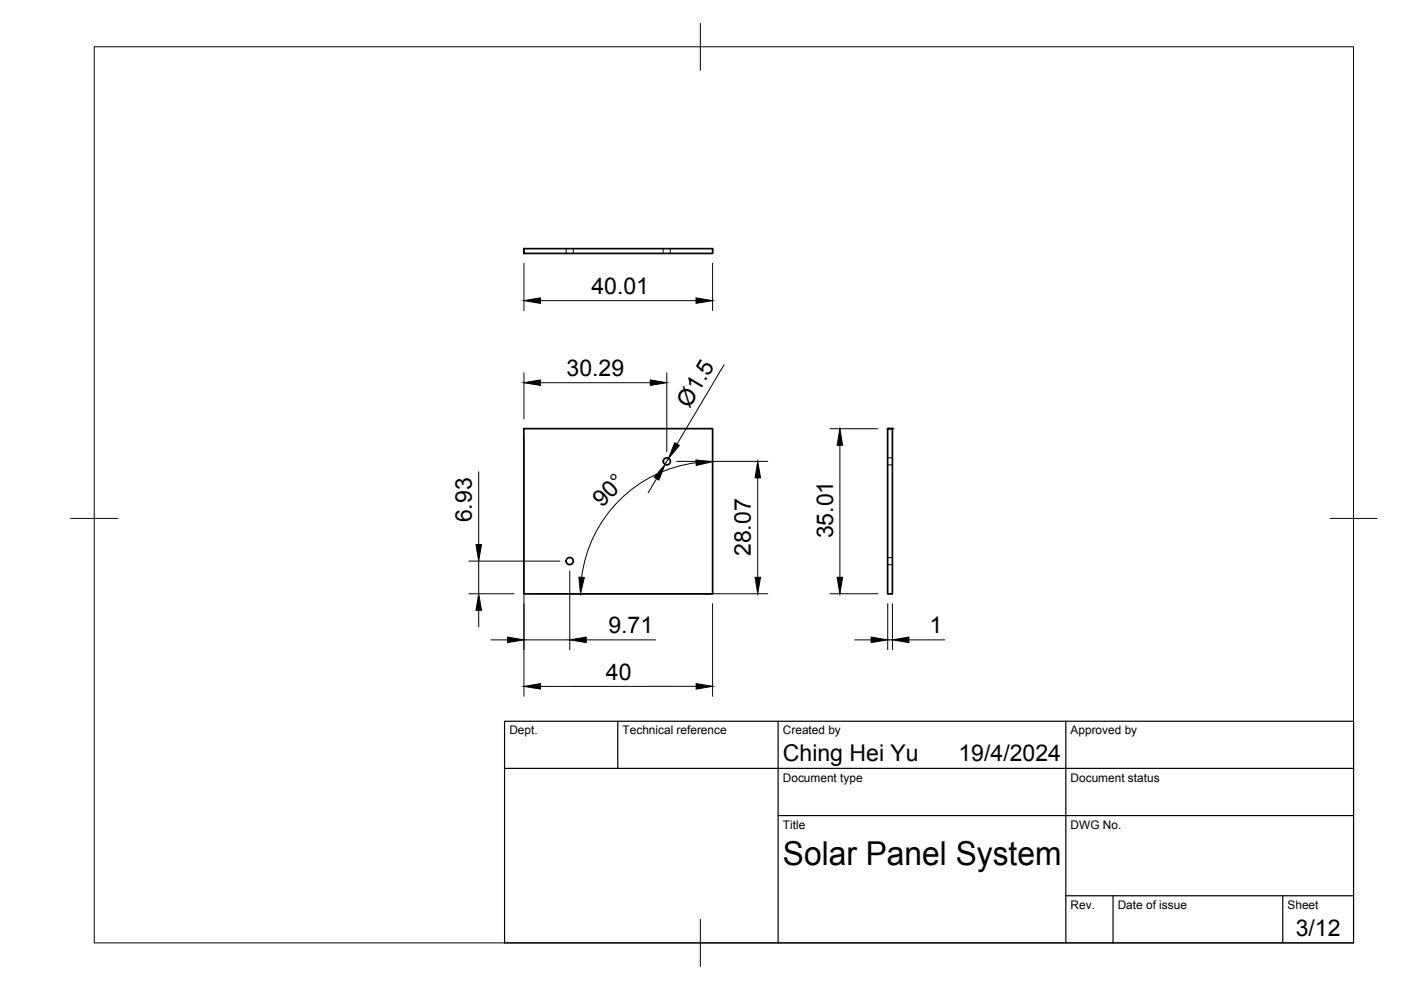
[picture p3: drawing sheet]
<svg xmlns="http://www.w3.org/2000/svg" width="297mm" height="210mm" viewBox="0 0 297 210" stroke-linecap="round" stroke-linejoin="round" font-family="sans-serif">
<!-- layer: Visible -->
<g fill="none" stroke="#000" stroke-width=".36">
<path d="M111.1 52.7h40v1h-40zM111.1 52.7v1M111.1 90.9h40v35h-40zM188.2 90.9h1v35h-1zM188.2 90.9h1"/>
<circle cx="141.4" cy="97.8" r=".75"/>
<circle cx="120.8" cy="119" r=".75"/>
</g>
<!-- layer: Hidden -->
<path d="M120 52.7v1M121.5 52.7v1M140.6 52.7v1M142.1 52.7v1M151.1 52.7v1M188.2 97.1h1M188.2 98.6h1M188.2 118.2h1M188.2 119.7h1M188.2 125.9h1" fill="none" stroke="#000" stroke-width=".21"/>
<!-- layer: Visible -->
<g fill="#000">
<circle cx="111.1" cy="53.7" r=".18"/>
<circle cx="188.2" cy="90.9" r=".18"/>
<circle cx="189.2" cy="90.9" r=".18"/>
</g>
<!-- layer: BORDER -->
<path d="M20 9.9h267v190h-267zM148.5 4.9v10M15 109.9h10M282 109.9h10M148.5 194.9v10" fill="none" stroke="#000" stroke-width=".21"/>
<!-- layer: TITLEBLOCK -->
<path d="M107 152.9h180v47h-180zM131 152.9v10M165 152.9v47M226 152.9v47M107 162.9h180M165 172.9h122M226 189.9h61M236 189.9v10M272 189.9v10" fill="none" stroke="#000" stroke-width=".25"/>
<!-- layer: FD_Dimensions -->
<g fill="none" stroke="#000" stroke-width=".21">
<path d="M111.1 55.8v10M151.1 55.8v10M111.1 79v9.8M114.6 63.7h33M141.4 79v16.7M153.5 77.3l-10 16.9M111.1 93v54.6M114.6 81.1h23.3M141.8 97.2l-.8 1.3M143.5 97.8h19.3M147.6 98.1a28 28 0 0 0-24.3 24.3M176 90.9h10.1"/>
<path d="M178.1 94.4v28M99.4 119h19.3M101.5 100v15.5M101.5 119v6.9M139.2 101.5l-1.8 3M160.7 101.3v21.1M99.4 125.9h9.6M101.5 129.4v3.5M104.1 135.7h3.5M111.1 135.7h9.7M113.2 125.9h49.6M120.8 121.1v16.7"/>
<path d="M124.3 135.7h14.7M151.1 128v19.6M176 125.9h10.1M181.2 135.7h3.5M188.2 128v9.8M188.2 135.7h1M189.2 128v9.8M192.7 135.7h7.6M147.6 145.5h-33"/>
</g>
<g fill="#000" stroke="#000" stroke-width=".21">
<path d="M111.1 63.7l3.5-.5v1.1zM147.6 63.2l3.5 .5-3.5 .6zM111.1 81.1l3.5-.5v1.1zM137.9 80.6l3.5 .5-3.5 .6zM143 93.9l1 .6-2.2 2.7zM147.6 97.5l3.5 .4-3.5 .8zM178.1 90.9l.5 3.5h-1.1zM100.9 115.5h1.2l-.6 3.5zM141 98.5l-1.3 3.3-1-.6zM160.7 97.8l.5 3.5h-1.1zM101.5 125.9l.6 3.5h-1.2zM107.6 135.1l3.5 .6-3.5 .5z"/>
<path d="M122.7 122.4h1.2l-.8 3.5zM120.8 135.7l3.5-.6v1.1zM160.1 122.4h1.1l-.5 3.5zM177.5 122.4h1.1l-.5 3.5zM184.7 135.1l3.5 .6-3.5 .5zM189.2 135.7l3.5-.6v1.1zM111.1 145.5l3.5-.6v1.2zM147.6 144.9l3.5 .6-3.5 .6z"/>
</g>
<text font-size="7" x="166" y="183.4">Solar Panel System</text>
<g font-size="4.9">
<text x="125.4" y="62.3">40.01</text>
<text x="120.1" y="79.7">30.29</text>
<text x="146.2" y="86.6" transform="rotate(-59 146.2 86.6)">Ø1.5</text>
<text x="127.7" y="107.6" transform="rotate(-45 127.7 107.6)">90°</text>
<text x="100" y="110.8" transform="rotate(-90 100 110.8)">6.93</text>
<text x="159.2" y="117.9" transform="rotate(-90 159.2 117.9)">28.07</text>
<text x="176.6" y="114.2" transform="rotate(-90 176.6 114.2)">35.01</text>
<text x="129" y="134.2">9.71</text>
<text x="197.1" y="134.3">1</text>
<text x="128.5" y="144.1">40</text>
<text x="166" y="161.4">Ching Hei Yu</text>
<text x="203.2" y="161.4">19/4/2024</text>
<text x="274.7" y="198.6">3/12</text>
</g>
<g font-size="2.5">
<text x="108" y="155.7">Dept.</text>
<text x="132" y="155.7">Technical reference</text>
<text x="166" y="155.7">Created by</text>
<text x="227" y="155.7">Approved by</text>
<text x="166" y="165.7">Document type</text>
<text x="227" y="165.7">Document status</text>
<text x="166" y="175.7">Title</text>
<text x="227" y="175.7">DWG No.</text>
<text x="227" y="192.7">Rev.</text>
<text x="237" y="192.7">Date of issue</text>
<text x="273" y="192.7">Sheet</text>
</g>
</svg>
